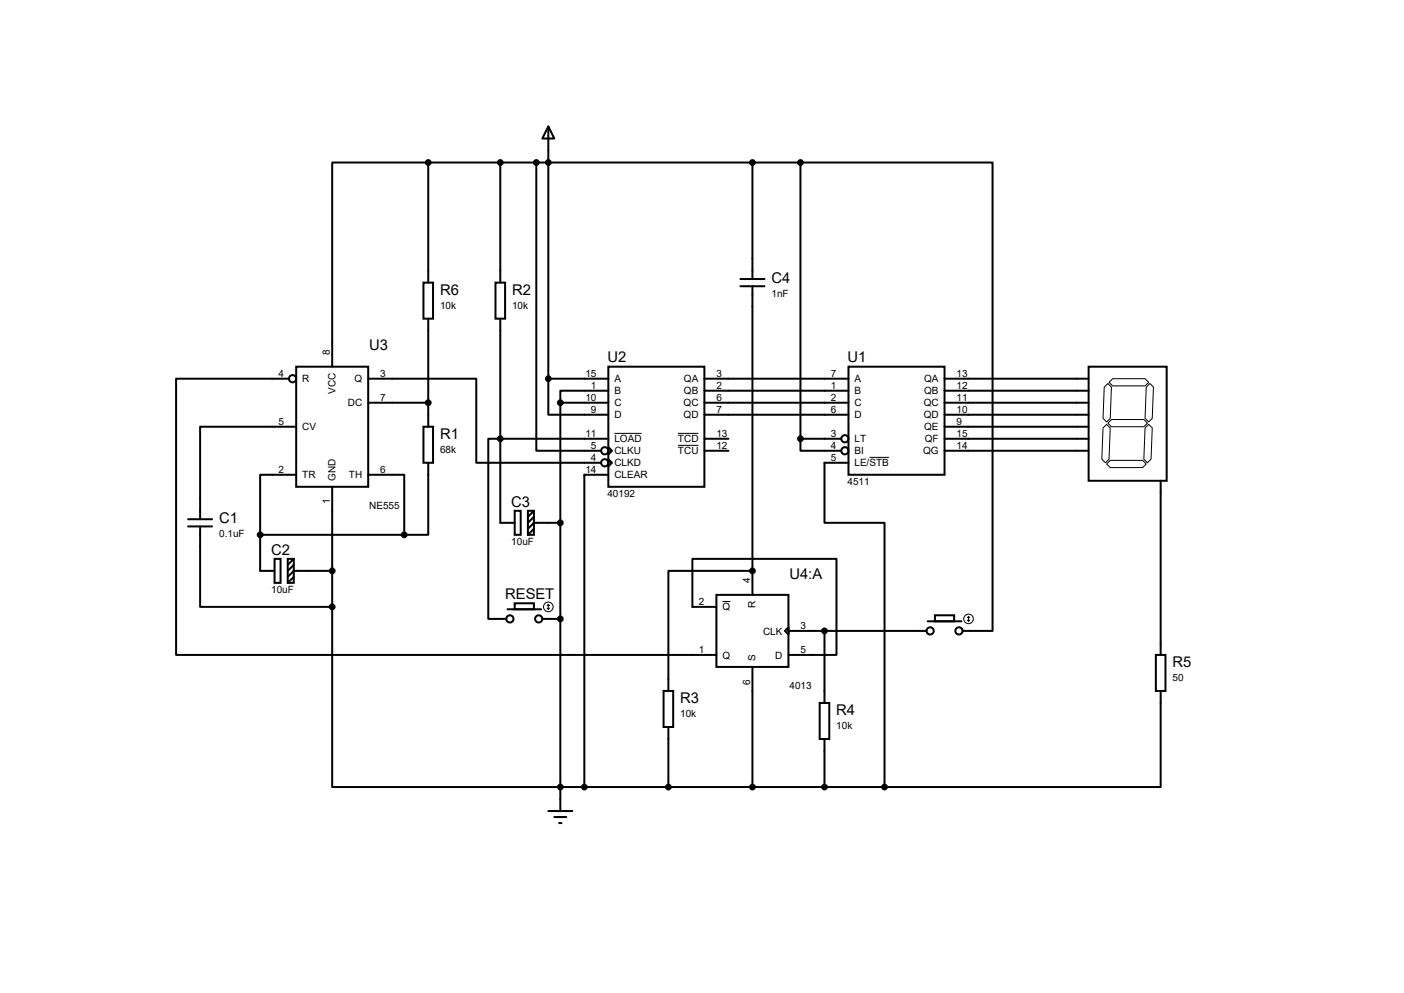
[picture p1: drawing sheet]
<svg xmlns="http://www.w3.org/2000/svg" width="297mm" height="210mm" viewBox="0 0 297 210" stroke-linecap="round" stroke-linejoin="round" font-family="sans-serif">
<g fill="none" stroke="#000" stroke-width=".42">
<path d="M90.6 34.4h-20.3v43.2M90.6 34.4v25.4M90.6 34.4h78.7M105.8 34.4v25.4M113.5 34.4v60.9h13.7M116 26.8l1.3 2.5h-2.6zM116 26.8v53.3M159.2 34.4v24.6M169.3 34.4h40.7v99h-6.4M169.3 34.4v58.4M89.6 59.8h2v7.6h-2zM104.8 59.8h2v7.6h-2z"/>
<path d="M156.6 59h5.1M62.7 77.6h15.2v25.4h-15.2zM90.6 67.4v22.9M105.8 67.4v43.2h3.1M128.7 77.6h20.3v25.4h-20.3zM156.6 60.5h5.1M159.2 60.5v65.3M179.5 77.6h20.3v22.8h-20.3zM230.3 77.6h16.5v24.1h-16.5zM61.1 80.1h-23.8v58.4h114.3M62.7 90.3h-20.4v19.5M77.9 80.1h22.9v17.8h26.4"/>
<path d="M77.9 85.2h12.7M89.6 90.3h2v7.6h-2zM90.6 97.9v15.2h-5.1M116 80.1v7.6h12.7M116 80.1h12.7M118.5 85.2h10.2M118.5 85.2v86.3M128.7 94.6l.8 .7-.8 .8zM128.7 97.1l.8 .8-.8 .7zM128.7 82.6h-10.2v2.6M128.7 92.8h-25.4v38.1h3.8M149 80.1h30.5"/>
<path d="M149 82.6h30.5M149 85.2h30.5M149 87.7h30.5M149 92.8h5.1M149 95.3h5.1M169.3 92.8v2.5h8.7M169.3 92.8h8.7M179.5 97.9h-5.1v12.7h12.7v55.9M199.8 80.1h30.5M199.8 82.6h30.5M199.8 85.2h30.5M199.8 87.7h30.5"/>
<path d="M199.8 90.3h30.5M199.8 92.8h30.5M199.8 95.3h30.5M39.8 111.3h5.1M39.8 109.8h5.1M42.3 111.3v17.1h28M55 113.1h30.5M55 113.1v7.6h3.1M58.1 118.2h1.3v5.1h-1.3zM60.9 118.2h1.2v5.1h-1.2zM62.1 118.2l-1.2 1.3M62.1 119.5l-1.2 1.2"/>
<path d="M62.7 100.4h-7.7v12.7M70.3 103v25.4M77.9 100.4h7.6v12.7M108.9 108h1.3v5.1h-1.3zM111.7 108h1.2v5.1h-1.2zM112.9 108l-1.2 1.3M112.9 109.3l-1.2 1.3M112.9 111.8l-1.2 1.3M118.5 110.6h-5.6l-1.2 1.2M128.7 100.4h-5.1v66.1M245.5 101.7v36.8M62.1 122l-1.2 1.3"/>
<path d="M70.3 128.4v38.1h116.8M70.3 120.7h-8.2l-1.2 1.3M107.4 128.9h7.1M108.9 127.6h4v1.3h-4zM114.7 130.9h3.8M151.6 125.8h15.2v15.3h-15.2zM151.6 128.4h-5.1v-10.2h30.5v20.3h-10.2M159.2 120.7h-17.8v25.4M166 133.4l.8-.7v1.5zM166.8 133.4h29.2M174.4 133.4v15.3M196.3 131.4h7.1"/>
<path d="M197.8 130.1h4v1.3h-4zM244.5 138.5h2v7.6h-2zM140.4 146.1h2v7.7h-2zM141.4 153.8v12.7M159.2 141.1v25.4M173.4 148.7h2v7.6h-2zM174.4 156.3v10.2M245.5 146.1v20.4h-58.4M116 171.5h5.1M117.3 172.8h2.5M118.3 174.1h.5"/>
<circle cx="61.9" cy="80.1" r=".76"/>
<circle cx="127.9" cy="97.9" r=".76"/>
<circle cx="127.9" cy="95.3" r=".76"/>
<circle cx="178.7" cy="92.8" r=".76"/>
<circle cx="178.7" cy="95.3" r=".76"/>
<circle cx="107.9" cy="130.9" r=".76"/>
<circle cx="114" cy="130.9" r=".76"/>
<circle cx="196.8" cy="133.4" r=".76"/>
<circle cx="202.9" cy="133.4" r=".76"/>
</g>
<circle cx="159.2" cy="120.7" r=".21" fill="#000"/>
<g fill="none" stroke="#000" stroke-width=".21">
<path d="M130 91.7h5.7M143.4 91.7h4.3M143.4 94.2h4.3M183.9 96.7h4.1M233.3 90.5l.8-.8 .8 .8-.3 6.6-.8 .8-.7-.8zM234.1 98.1l.8-.7h6.8l.8 .7-.8 .8h-6.8zM234.4 89.5l.7-.8h6.9l.7 .8-.7 .8h-6.9zM234.4 81.1l.7 .8-.2 6.6-.8 .7-.8-.7 .3-6.6zM234.6 80.9l.8-.8h6.8l.8 .8-.8 .7h-6.8zM242.2 90.5l.8-.8 .8 .8-.3 6.6-.8 .8-.7-.8zM242.5 81.9l.7-.8 .8 .8-.2 6.6-.8 .7-.8-.7zM115.7 128.6l.3 .3"/>
<path d="M116 127.8v1.1M116 127.8l-.3 .3M116 127.8l.2 .3M116.2 128.6l-.2 .3M152.8 127.2h1.7M204.6 131.1l.3 .3M204.9 130.4v1M204.9 130.4l-.3 .2M204.9 130.4l.2 .2M205.1 131.1l-.2 .3"/>
<circle cx="116" cy="128.4" r="1.02"/>
<circle cx="204.9" cy="130.9" r="1.02"/>
</g>
<g fill="#000" stroke="#000" stroke-width=".42">
<circle cx="90.6" cy="34.4" r=".51"/>
<circle cx="105.8" cy="34.4" r=".51"/>
<circle cx="113.5" cy="34.4" r=".51"/>
<circle cx="116" cy="34.4" r=".51"/>
<circle cx="159.2" cy="34.4" r=".51"/>
<circle cx="169.3" cy="34.4" r=".51"/>
<circle cx="90.6" cy="85.2" r=".51"/>
<circle cx="105.8" cy="92.8" r=".51"/>
<circle cx="116" cy="80.1" r=".51"/>
<circle cx="118.5" cy="85.2" r=".51"/>
<circle cx="169.3" cy="92.8" r=".51"/>
<circle cx="55" cy="113.1" r=".51"/>
<circle cx="85.5" cy="113.1" r=".51"/>
<circle cx="118.5" cy="110.6" r=".51"/>
<circle cx="70.3" cy="120.7" r=".51"/>
<circle cx="70.3" cy="128.4" r=".51"/>
<circle cx="118.5" cy="130.9" r=".51"/>
<circle cx="159.2" cy="120.7" r=".51"/>
<circle cx="174.4" cy="133.4" r=".51"/>
<circle cx="118.5" cy="166.5" r=".51"/>
<circle cx="123.6" cy="166.5" r=".51"/>
<circle cx="141.4" cy="166.5" r=".51"/>
<circle cx="159.2" cy="166.5" r=".51"/>
<circle cx="174.4" cy="166.5" r=".51"/>
<circle cx="187.1" cy="166.5" r=".51"/>
</g>
<g font-size="3.1">
<text x="163.2" y="59.9">C4</text>
<text x="93.1" y="62.4">R6</text>
<text x="108.3" y="62.4">R2</text>
<text x="78.1" y="74.1">U3</text>
<text x="128.5" y="76.7">U2</text>
<text x="179.3" y="76.7">U1</text>
<text x="93.1" y="92.9">R1</text>
<text x="108.2" y="107.1">C3</text>
<text x="46.4" y="110.7">C1</text>
<text x="57.4" y="117.3">C2</text>
<text x="167" y="122.4">U4:A</text>
<text x="106.9" y="126.7">RESET</text>
<text x="248" y="141.1">R5</text>
<text x="143.9" y="148.8">R3</text>
<text x="176.9" y="151.3">R4</text>
</g>
<g font-size="2.1">
<text x="93.1" y="65.3">10k</text>
<text x="108.3" y="65.3">10k</text>
<text x="163.2" y="62.8">1nF</text>
<text x="69.8" y="75" transform="rotate(-90 69.8 75)">8</text>
<text x="58.9" y="79.7">4</text>
<text x="63.9" y="80.9">R</text>
<text x="71" y="83.3" transform="rotate(-90 71 83.3)">VCC</text>
<text x="75" y="80.9">Q</text>
<text x="80.4" y="79.7">3</text>
<text x="123.8" y="79.7">15</text>
<text x="125" y="82.3">1</text>
<text x="130" y="80.9">A</text>
<text x="130" y="83.4">B</text>
<text x="144.7" y="80.9">QA</text>
<text x="144.7" y="83.4">QB</text>
<text x="151.6" y="79.7">3</text>
<text x="151.6" y="82.3">2</text>
<text x="175.8" y="79.7">7</text>
<text x="175.8" y="82.3">1</text>
<text x="180.8" y="80.9">A</text>
<text x="180.8" y="83.4">B</text>
<text x="195.5" y="80.9">QA</text>
<text x="195.5" y="83.4">QB</text>
<text x="202.4" y="79.7">13</text>
<text x="202.4" y="82.3">12</text>
<text x="58.9" y="89.9">5</text>
<text x="73.6" y="85.9">DC</text>
<text x="80.4" y="84.8">7</text>
<text x="123.8" y="84.8">10</text>
<text x="125" y="87.3">9</text>
<text x="130" y="85.9">C</text>
<text x="130" y="88.5">D</text>
<text x="144.6" y="85.9">QC</text>
<text x="144.6" y="88.5">QD</text>
<text x="151.6" y="84.8">6</text>
<text x="151.6" y="87.3">7</text>
<text x="175.8" y="84.8">2</text>
<text x="175.8" y="87.3">6</text>
<text x="180.8" y="85.9">C</text>
<text x="180.8" y="88.5">D</text>
<text x="195.4" y="85.9">QC</text>
<text x="195.4" y="88.5">QD</text>
<text x="202.4" y="84.8">11</text>
<text x="202.4" y="87.3">10</text>
<text x="202.4" y="89.9">9</text>
<text x="63.9" y="91">CV</text>
<text x="93.1" y="95.8">68k</text>
<text x="123.8" y="92.4">11</text>
<text x="125" y="95">5</text>
<text x="130" y="93.6">LOAD</text>
<text x="143.4" y="93.6">TCD</text>
<text x="151.6" y="92.4">13</text>
<text x="151.6" y="95">12</text>
<text x="175.8" y="92.4">3</text>
<text x="175.8" y="95">4</text>
<text x="180.8" y="93.6">LT</text>
<text x="195.5" y="91">QE</text>
<text x="195.6" y="93.6">QF</text>
<text x="202.4" y="92.4">15</text>
<text x="202.4" y="95">14</text>
<text x="58.9" y="100">2</text>
<text x="63.9" y="101.2">TR</text>
<text x="71" y="101.7" transform="rotate(-90 71 101.7)">GND</text>
<text x="73.8" y="101.2">TH</text>
<text x="80.4" y="100">6</text>
<text x="123.8" y="100">14</text>
<text x="125" y="97.5">4</text>
<text x="130" y="101.2">CLEAR</text>
<text x="130" y="96.1">CLKU</text>
<text x="130" y="98.6">CLKD</text>
<text x="143.4" y="96.1">TCU</text>
<text x="175.8" y="97.5">5</text>
<text x="180.8" y="96.1">BI</text>
<text x="180.8" y="98.6">LE/STB</text>
<text x="195.3" y="96.1">QG</text>
<text x="69.8" y="106.7" transform="rotate(-90 69.8 106.7)">1</text>
<text x="78.1" y="107.7">NE555</text>
<text x="128.5" y="105.1">40192</text>
<text x="179.3" y="102.6">4511</text>
<text x="46.4" y="113.6">0.1uF</text>
<text x="108.2" y="115.3">10uF</text>
<text x="57.4" y="125.4">10uF</text>
<text x="158.7" y="123.3" transform="rotate(-90 158.7 123.3)">4</text>
<text x="147.8" y="128">2</text>
<text x="152.8" y="129.1">Q</text>
<text x="159.9" y="128.6" transform="rotate(-90 159.9 128.6)">R</text>
<text x="161.4" y="134.2">CLK</text>
<text x="169.3" y="133.1">3</text>
<text x="147.8" y="138.1">1</text>
<text x="152.8" y="139.3">Q</text>
<text x="159.9" y="139.8" transform="rotate(-90 159.9 139.8)">S</text>
<text x="164" y="139.3">D</text>
<text x="169.3" y="138.1">5</text>
<text x="158.7" y="144.8" transform="rotate(-90 158.7 144.8)">6</text>
<text x="167" y="145.8">4013</text>
<text x="248" y="144.1">50</text>
<text x="143.9" y="151.7">10k</text>
<text x="176.9" y="154.2">10k</text>
</g>
</svg>
